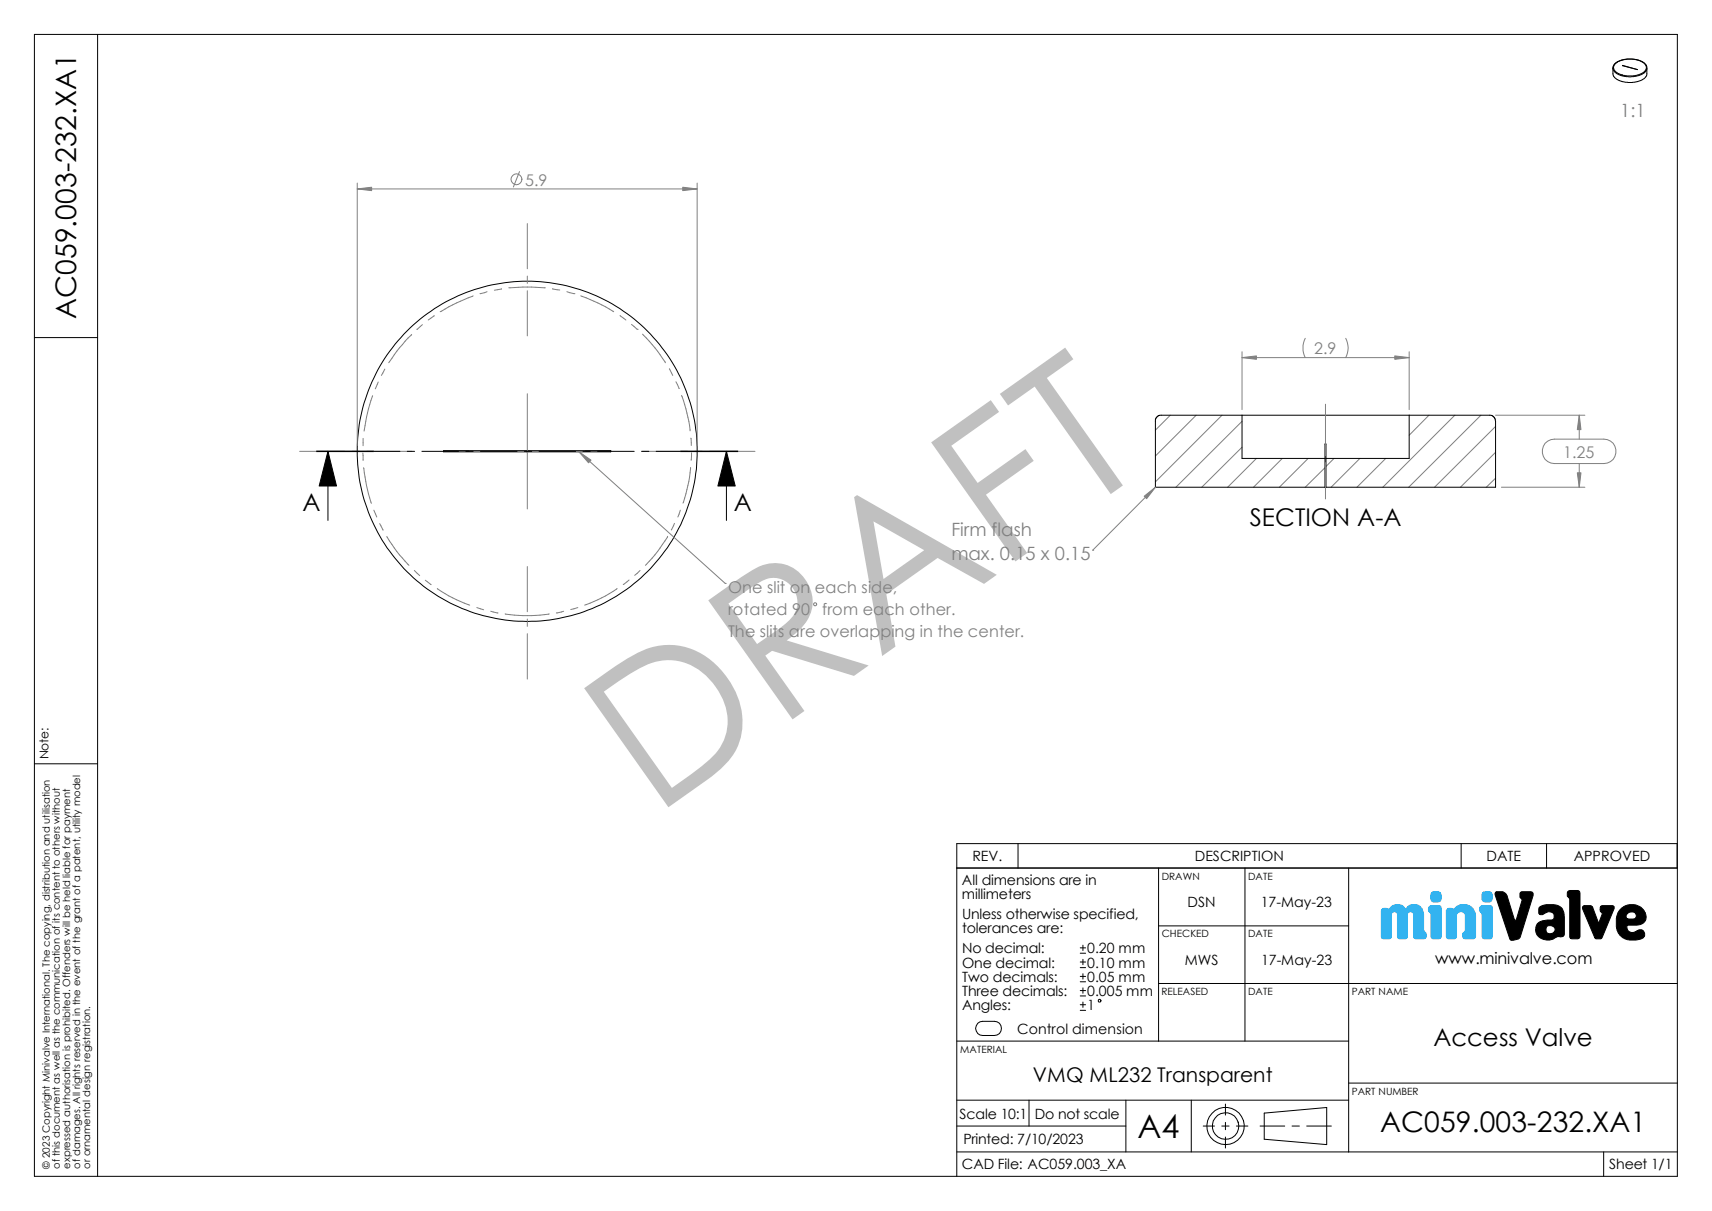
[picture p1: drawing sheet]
<svg xmlns="http://www.w3.org/2000/svg" width="297mm" height="210mm" viewBox="0 0 297 210" stroke-linecap="round" stroke-linejoin="round" font-family="sans-serif">
<g fill="none" stroke="#000" stroke-width=".17">
<path d="M6 6h285v198h-285zM16.9 6v198M6 58.5h10.9M6 132.5h10.9M201 150.5v30.1M216 150.5v30.1M234 150.5v49.3M291 150.5h-125v53.5M169.6 177.5a4.2 4.2 0 0 1 3.4-.3 1.23 1.23 0 0 1 .7 1.4 1.23 1.23 0 0 1-1.2 1h-2a1.25 1.25 0 0 1-1.1-.8 1.25 1.25 0 0 1 .2-1.3zM201 160.6h33M201 170.6h90M166 195.3h29.3"/>
<path d="M166 180.6h68M166 190.8h68M166 199.8h125M178.5 190.8v4.5M195.3 190.8v9M206.7 190.8v9M208.7 195.3h2M212 195.3h1.2M212.6 191.5v1.9M212.6 194.6v1.3M212.6 197.2v1.9M214.5 195.3h2"/>
<path d="M218.6 195.3h4.3M219.3 193l10.9-.9v6.4l-10.9-.9zM224.2 195.3h1.2M226.7 195.3h4.3M234 187.8h57M278.2 199.8v4.2"/>
<circle cx="212.6" cy="195.3" r="2.3"/>
<circle cx="212.6" cy="195.3" r="3.2"/>
</g>
<g fill="#33b3f0" stroke="#33b3f0" stroke-width=".17">
<path d="M257.3 154.8l.8-.2a.9 .9 0 0 1 .7 1.4l-.2 .4h-.8a.88 .88 0 0 1-.7-1.3z" fill-rule="evenodd"/>
<path d="M256.9 157.2l.1-.1h1.4a.4 .4 0 0 1 .5 .5v4.7a.47 .47 0 0 1-.6 .5h-.8a.42 .42 0 0 1-.4-.5v-3.8l-.4-.5v-.6z" fill-rule="evenodd"/>
<path d="M251.1 157.6l.2-.1 1 .1a2.05 2.05 0 0 1 2.4-.6 2.05 2.05 0 0 1 1.3 2v3.3a.45 .45 0 0 1-.6 .5h-1.1a.66 .66 0 0 1-.4-1.1l.3-.3v-2.8l-.4-.4-.6-.1-.3 .2-.2 .3v3.7a.46 .46 0 0 1-.6 .5h-.9a.42 .42 0 0 1-.3-.5v-4.4z" fill-rule="evenodd"/>
<path d="M248 157.2l.2-.1h1.4a.4 .4 0 0 1 .4 .5v4.9l-.3 .3h-1a.37 .37 0 0 1-.4-.4l-.1-4.1a.73 .73 0 0 1-.2-1.1z" fill-rule="evenodd"/>
<path d="M239.7 157.7l.4-.2 .9 .1a1.75 1.75 0 0 1 2.9 0h.1a1.55 1.55 0 0 1 2.5-.2 2.09 2.09 0 0 1 .5 1.6v2.3l.1 .3a.63 .63 0 0 1 .3 .8 .63 .63 0 0 1-.6 .4h-1.2a.42 .42 0 0 1-.4-.5v-3.9l-.1-.2-.4-.1a.44 .44 0 0 0-.5 .4v3.8a.47 .47 0 0 1-.6 .5h-.8l-.3-.2-.1-4.2-.1-.2-.4-.1a.44 .44 0 0 0-.5 .4v3.8a.46 .46 0 0 1-.6 .5h-.7a.44 .44 0 0 1-.5-.5z" fill-rule="evenodd"/>
<path d="M248.3 154.9l.5-.3h.7l.3 .2 .2 .4v.7a.96 .96 0 0 1-1.3 .5 .96 .96 0 0 1-.5-1.3z" fill-rule="evenodd"/>
</g>
<g fill="#000" stroke="#000" stroke-width=".17">
<path d="M259.4 154.8l.2-.2h.8a1.14 1.14 0 0 1 1.1 1l1.2 4h.3l1.1-3.4-.1-.3-.3-.3v-.8l.3-.2h1.4a.5 .5 0 0 1 .6 .7l-2.3 7.2-.3 .4-1.2 .2-.3-.3-2.5-7.6z" fill-rule="evenodd"/>
<path d="M272 154.6l.3-.2h1.3a.45 .45 0 0 1 .5 .5v7.4a.47 .47 0 0 1-.6 .5h-.7a.44 .44 0 0 1-.5-.5v-6.4l-.1-.2a.89 .89 0 0 1-.2-1.1z" fill-rule="evenodd"/>
<path d="M274.7 157.1h1.3l.3 .2 1 2.7h.1l.6-1.5-.1-.2-.3-.3v-.4a.47 .47 0 0 1 .6-.5h1.4a.39 .39 0 0 1 .4 .1 .39 .39 0 0 1 0 .4l-2.1 5-.2 .2h-.8l-.3-.2-2-5z" fill-rule="evenodd"/>
<path d="M282.3 158.5l-.2 .2 .1 .6 1.2 .1a.65 .65 0 0 0 .5-.9 .65 .65 0 0 0-.9-.3h-.3zM281 157.8a2.55 2.55 0 0 1 2.8-.9 2.55 2.55 0 0 1 1.8 2.3l-.1 .4a1.65 1.65 0 0 1-1.7 .8h-1.2a.38 .38 0 0 0-.4 .3 .38 .38 0 0 0 .1 .4l.3 .5 .4 .1h.4l.8-.4 .6-.1 .3 .3 .2 .4-.1 .5a2.31 2.31 0 0 1-2.2 .6 2.53 2.53 0 0 1-2.6-2.5l.1-1.5 .2-.8z" fill-rule="evenodd"/>
<path d="M268.5 160.6a.75 .75 0 0 0-.3 .8 .75 .75 0 0 0 .6 .5h.5l.3-.2 .2-.3v-.4l-.5-.4zM267.1 157.4l.6-.4 .9-.1a2.27 2.27 0 0 1 2.6 1l.2 1.1v3.1a.77 .77 0 0 1-1.1 .3l-.6 .2a2.16 2.16 0 0 1-3.3-1.3v-.1a1.62 1.62 0 0 1 1.9-1.6h.1a1.29 1.29 0 0 0 1.1-.2l.1-.7a.9 .9 0 0 0-1.4-.4l-.6 .3h-.5l-.1-.2v-.8z" fill-rule="evenodd"/>
</g>
<path d="M101.3 119.4l4.3-3.1a23.4 23.4 0 0 1 8.1-4.2 11.9 11.9 0 0 1 12 4.8 12.3 12.3 0 0 1 2 13.1 15.5 15.5 0 0 1-5.2 5.3l-6.5 4.7zM104.7 120l11.9 16.6 2.3-1.6a22.3 22.3 0 0 0 6-5.4 9.1 9.1 0 0 0-.7-10.5 9.6 9.6 0 0 0-13.7-2.9l-2.4 1.4zM122.9 104.1l4.1-2.9a19 19 0 0 1 6.1-3.4 6.6 6.6 0 0 1 6.6 2.6 6.6 6.6 0 0 1 .4 7.1l-1.2 1.5-2.4 2.1 14.2 4.3-2.5 1.8-14.3-4.3-1.1 .8 6.8 9.6-2.1 1.5zM126.4 104.7l4.9 7 3.6-2.5a7.2 7.2 0 0 0 3.4-3.9 4.3 4.3 0 0 0-2.1-4.5 4.3 4.3 0 0 0-4.9 .4zM148.2 86.2l.5-.3 24.2 13.8-2.2 1.6-8-4.5-8.9 6.3 1.5 9-2.3 1.7zM151.5 90.4l1.8 10 7-5zM161.5 76.7l10.4-7.3 1.4 2-8.3 5.9 4.6 6.5 8.3-5.9 1.4 2-8.3 5.9 7.2 10.1-2 1.5zM173.5 68.3l11.3-8 1.4 2-4.6 3.3 13.2 18.6-2.1 1.5-13.2-18.7-4.6 3.3z" fill="#c0c0c0"/>
<g fill="none" stroke="#000" stroke-width=".17">
<path d="M279.8 11.8v1.1l.4 .6 .7 .5 1.5 .3 1.6-.1 1.2-.5 .5-.7v-1.2M279.8 11.8h.1M279.8 11.8l.2-.6 .6-.5 1.6-.5h1.2l1.3 .4 .8 .5 .2 .3v.4M280.2 11l.8-.5 .7-.2h2.1l1.4 .6 .3 .4 .1 .6-.5 .7-.7 .4-1.1 .2-1.7-.1-.9-.4-.7-.6-.1-.5zM281.5 11.3l2.6 .8M281.5 11.3v.1M284.1 12.1h.1M285.7 11.8l-.2 .6-.6 .5-1 .3-.9 .1h-1.2l-1-.3-.7-.6-.3-.6M56.9 78.3v12M64.9 78.3h4.5M70.7 78.3h1.2M73.2 78.3h6.3"/>
<path d="M77 78.1h29v.3h-29zM80.8 78.3h1.3M83.4 78.3h6.3M91 78.3h1.2M91.4 78.1v.3M91.6 78.1v.3M93.5 78.3h6.4M101.1 78.3h1.3M103.7 78.3h6.3M111.3 78.3h1.3M113.8 78.3h4.2M126 78.3v12"/>
<path d="M200.6 72.4l.6-.4h57.5l.6 .4 .2 .6v11.5h-59.1v-11.8zM215.5 72v7.5h14.4M244.5 72v7.5h-14.5M229.9 84.5v-7.5h.1v7.5M166 146.3h125v4.2h-125zM176.6 146.3v4.2M253.5 146.3v4.2M268.3 146.3v4.2M187.4 165.3h.9M187.4 164.4h.9M187.4 167.8h.9M187.4 166.8h.9"/>
<path d="M187.4 170.3h.9M187.4 169.3h.9M187.4 172.7h.9M187.4 171.8h.9M187.4 175.2h.9M187.4 174.2h.9M187.9 163.9v.9M187.9 166.4v.9M187.9 168.9v.9M187.9 171.3v1M187.9 173.8v.9"/>
<circle cx="91.5" cy="78.3" r="29.5"/>
<circle cx="190.8" cy="173.6" r=".25"/>
</g>
<g fill="none" stroke="#808080" stroke-width=".17">
<path d="M62 31.7v45.6M62 32.8h58.9M90.1 29.8l-1 2.6M91.5 38.8v7.8M120.9 31.7v45.6M71.4 58l-.1 .1a25.7 25.7 0 0 0-3.9 4.8M73.3 56.3l-1 .8M75.3 54.7l-1 .8M82.1 51.3l-.1 .1a31.2 31.2 0 0 0-5.6 2.7M84.5 50.6l-1.2 .3M87 50.1l-1.2 .2M88.3 49.9a37.7 37.7 0 0 1 6.3 0"/>
<path d="M91.5 47.9v1.2M91.5 50.4v7.9M95.8 50.1l1.3 .2M98.3 50.6l1.3 .3M99.6 50.9h.1M100.8 51.3l.2 .1a27.3 27.3 0 0 1 5.5 2.7M107.6 54.7l1 .8M109.6 56.3l.9 .8M110.5 57.1h.1M111.5 58a25.5 25.5 0 0 1 3.9 4.9M226.4 58.7a3.9 3.9 0 0 0 0 3.3M233.5 58.7a3.5 3.5 0 0 1 0 3.3"/>
<path d="M52 78.3h7.8M61.1 78.3h1.3M62.9 78.6l.1 1.2M63 76v1.3M63.6 78.3h7.9M64.6 68.6a30.7 30.7 0 0 0-1.4 6.2M65.6 66.3l-.5 1.1M66.8 64l-.6 1.1M81.4 78.3h20.1M91.5 68.3v20M100.5 78.4l25.3 22.8M111.5 78.3h7.8"/>
<path d="M116.1 64l.6 1.1M117.3 66.2l.5 1.2M118.2 68.6l.4 .9a21.4 21.4 0 0 1 1.1 5.2M119.8 76l.1 1.3M120 78.5l-.1 1.3M120.6 78.3h1.2M123.1 78.3h7.9M203 72l-2.6 2.6M207.5 72l-7.1 7.1M212 72l-11.6 11.6M215.5 73.1l-11.5 11.4M215.5 77.6l-7 6.9"/>
<path d="M215.5 61v10M215.5 62h29M218 79.5l-5 5M222.5 79.5l-5 5M226.9 79.5l-4.9 5M230 70.1v8.9M231.4 79.5l-1.4 1.4M235.9 79.5l-5 5M240.4 79.5l-5 5M244.5 61v10M247.9 72l-3.4 3.5M252.4 72l-12.5 12.5"/>
<path d="M256.9 72l-12.5 12.5M259.5 74l-10.6 10.5M259.5 78.4l-6.1 6.1M259.5 72h15.5M268.1 76.9l1-.7h.6h8.6a2.12 2.12 0 0 1 2.1 2.1 2.12 2.12 0 0 1-2.1 2.1h-8.6a2.14 2.14 0 0 1-2-1.3 2.14 2.14 0 0 1 .4-2.2zM274 72v4.2M63.1 81.1a34.9 34.9 0 0 0 1.3 6.2M64.9 88.5l.5 1.2M65.9 90.8l.6 1.1M67.1 93a24.7 24.7 0 0 0 3.9 5M71.9 98.9l.9 .9M91.5 98.3v7.8"/>
<path d="M111 98.9l-.9 .9M115.8 93a24.8 24.8 0 0 1-3.8 5M117 90.8l-.5 1.1M118 88.5l-.4 1.2M119.8 81.1l-.1 .9a22.2 22.2 0 0 1-1.2 5.2M189.6 95.4h.1M200.4 84.5l-10.8 10.9M229.9 81.1l-3.5 3.4M230 80.2v6.3M259.5 82.9l-1.6 1.6M260.5 84.5h14.5M274 80.4v4.1"/>
<path d="M73.8 100.6l1 .8M75.9 102.1v.1a23.5 23.5 0 0 0 5.6 2.7M82.7 105.4l1.2 .3M85.1 106l1.3 .3M87.6 106.5a24 24 0 0 0 7.7 0M91.5 107.4v1.2M91.5 109.9v7.9M97.8 106l-1.3 .3M100.2 105.4l-1.2 .3M107.1 102.1l-.1 .1a23.5 23.5 0 0 1-5.6 2.7M109.1 100.6l-1 .7M125.8 101.2h.1"/>
<circle cx="89.6" cy="31.1" r=".94"/>
<circle cx="141.4" cy="104.8" r=".27"/>
</g>
<g fill="#808080" stroke="#808080" stroke-width=".17">
<path d="M215.5 62l2.5-.3v.6z"/>
<path d="M273.6 82h.7l-.3 2.5z"/>
<path d="M242 61.7l2.5 .3-2.5 .3z"/>
<path d="M274 72l.3 2.5h-.7z"/>
<path d="M198.5 86.1l1.9-1.6-1.5 2z"/>
<path d="M118.4 32.5l2.5 .3-2.5 .3z"/>
<path d="M62 32.8l2.5-.3v.6z"/>
<path d="M100.5 78.4l2 1.4-.4 .5z"/>
</g>
<path d="M56.9 78.3l1.5 6h-3zM126 78.3l1.6 6h-3.1z" fill="#000" stroke="#000" stroke-width=".17"/>
<path d="M54.9 78.3h10M118 78.3h10.1" fill="none" stroke="#000" stroke-width=".25"/>
<text font-size="5.6" x="197.4" y="197.3">A4</text>
<g font-size="4.9">
<text x="13.2" y="55.4" transform="rotate(-90 13.2 55.4)">AC059.003-232.XA1</text>
<text x="239.4" y="196.3">AC059.003-232.XA1</text>
</g>
<g font-size="4.2">
<text x="52.5" y="88.6">A</text>
<text x="127.3" y="88.6">A</text>
<text x="216.8" y="91.3">SECTION A-A</text>
<text x="248.7" y="181.4">Access Valve</text>
</g>
<text font-size="3.5" x="179.2" y="187.7">VMQ ML232 Transparent</text>
<g font-size="3.2" fill="#808080">
<text x="281.1" y="20.3">1:1</text>
<text x="165.1" y="93">Firm flash</text>
<text x="165.1" y="97.2">max. 0.15 x 0.15</text>
</g>
<g font-size="2.8" fill="#808080">
<text x="91.1" y="32.2">5.9</text>
<text x="228" y="61.4">2.9</text>
<text x="271.2" y="79.4">1.25</text>
<text x="126.3" y="102.8">One slit on each side,</text>
<text x="126.3" y="106.7">rotated 90</text>
<text x="142.7" y="106.7">from each other.</text>
<text x="126.3" y="110.5">The slits are overlapping in the center.</text>
</g>
<text font-size="2.8" x="249" y="167.3">www.minivalve.com</text>
<g font-size="2.5">
<text x="168.7" y="149.4">REV.</text>
<text x="207.3" y="149.4">DESCRIPTION</text>
<text x="257.9" y="149.4">DATE</text>
<text x="273" y="149.4">APPROVED</text>
<text x="166.9" y="155.9">millimeters</text>
<text x="166.9" y="153.4">All dimensions are in</text>
<text x="166.9" y="161.8">tolerances are:</text>
<text x="166.9" y="159.3">Unless otherwise specified,</text>
<text x="206" y="157.3">DSN</text>
<text x="218.7" y="157.3">17-May-23</text>
<text x="166.9" y="165.4">No decimal:</text>
<text x="166.9" y="167.8">One decimal:</text>
<text x="188.6" y="165.4">0.20 mm</text>
<text x="188.6" y="167.8">0.10 mm</text>
<text x="205.5" y="167.3">MWS</text>
<text x="218.8" y="167.3">17-May-23</text>
<text x="166.9" y="170.3">Two decimals:</text>
<text x="166.9" y="172.8">Three decimals:</text>
<text x="188.6" y="170.3">0.05 mm</text>
<text x="188.6" y="172.8">0.005 mm</text>
<text x="166.9" y="175.2">Angles:</text>
<text x="176.5" y="179.2">Control dimension</text>
<text x="188.6" y="175.2">1</text>
<text x="166.5" y="194.1">Scale 10:1</text>
<text x="179.5" y="194.1">Do not scale</text>
<text x="166.9" y="202.8">CAD File: AC059.003_XA</text>
<text x="167.1" y="198.4">Printed: 7/10/2023</text>
<text x="279.2" y="202.8">Sheet 1/1</text>
</g>
<text font-size="2.1" x="8.4" y="131.7" transform="rotate(-90 8.4 131.7)">Note:</text>
<g font-size="1.7">
<text x="201.5" y="152.6">DRAWN</text>
<text x="216.5" y="152.6">DATE</text>
<text x="201.6" y="162.6">CHECKED</text>
<text x="216.5" y="162.6">DATE</text>
<text x="201.5" y="172.6">RELEASED</text>
<text x="216.5" y="172.6">DATE</text>
<text x="234.5" y="172.6">PART NAME</text>
<text x="166.6" y="182.6">MATERIAL</text>
<text x="234.5" y="189.8">PART NUMBER</text>
<text x="8.6" y="202.7" transform="rotate(-90 8.6 202.7)">© 2023 Copyright Minivalve International. The copying, distribution and utilisation</text>
<text x="10.4" y="202.7" transform="rotate(-90 10.4 202.7)">of this document as well as the communication of its content to others without</text>
<text x="12.1" y="202.7" transform="rotate(-90 12.1 202.7)">expressed authorisation is prohibited. Offenders will be held liable for payment</text>
<text x="13.9" y="202.7" transform="rotate(-90 13.9 202.7)">of damages. All rights reserved in the event of the grant of a patent, utility model</text>
<text x="15.7" y="202.7" transform="rotate(-90 15.7 202.7)">or ornamental design registration.</text>
</g>
</svg>
